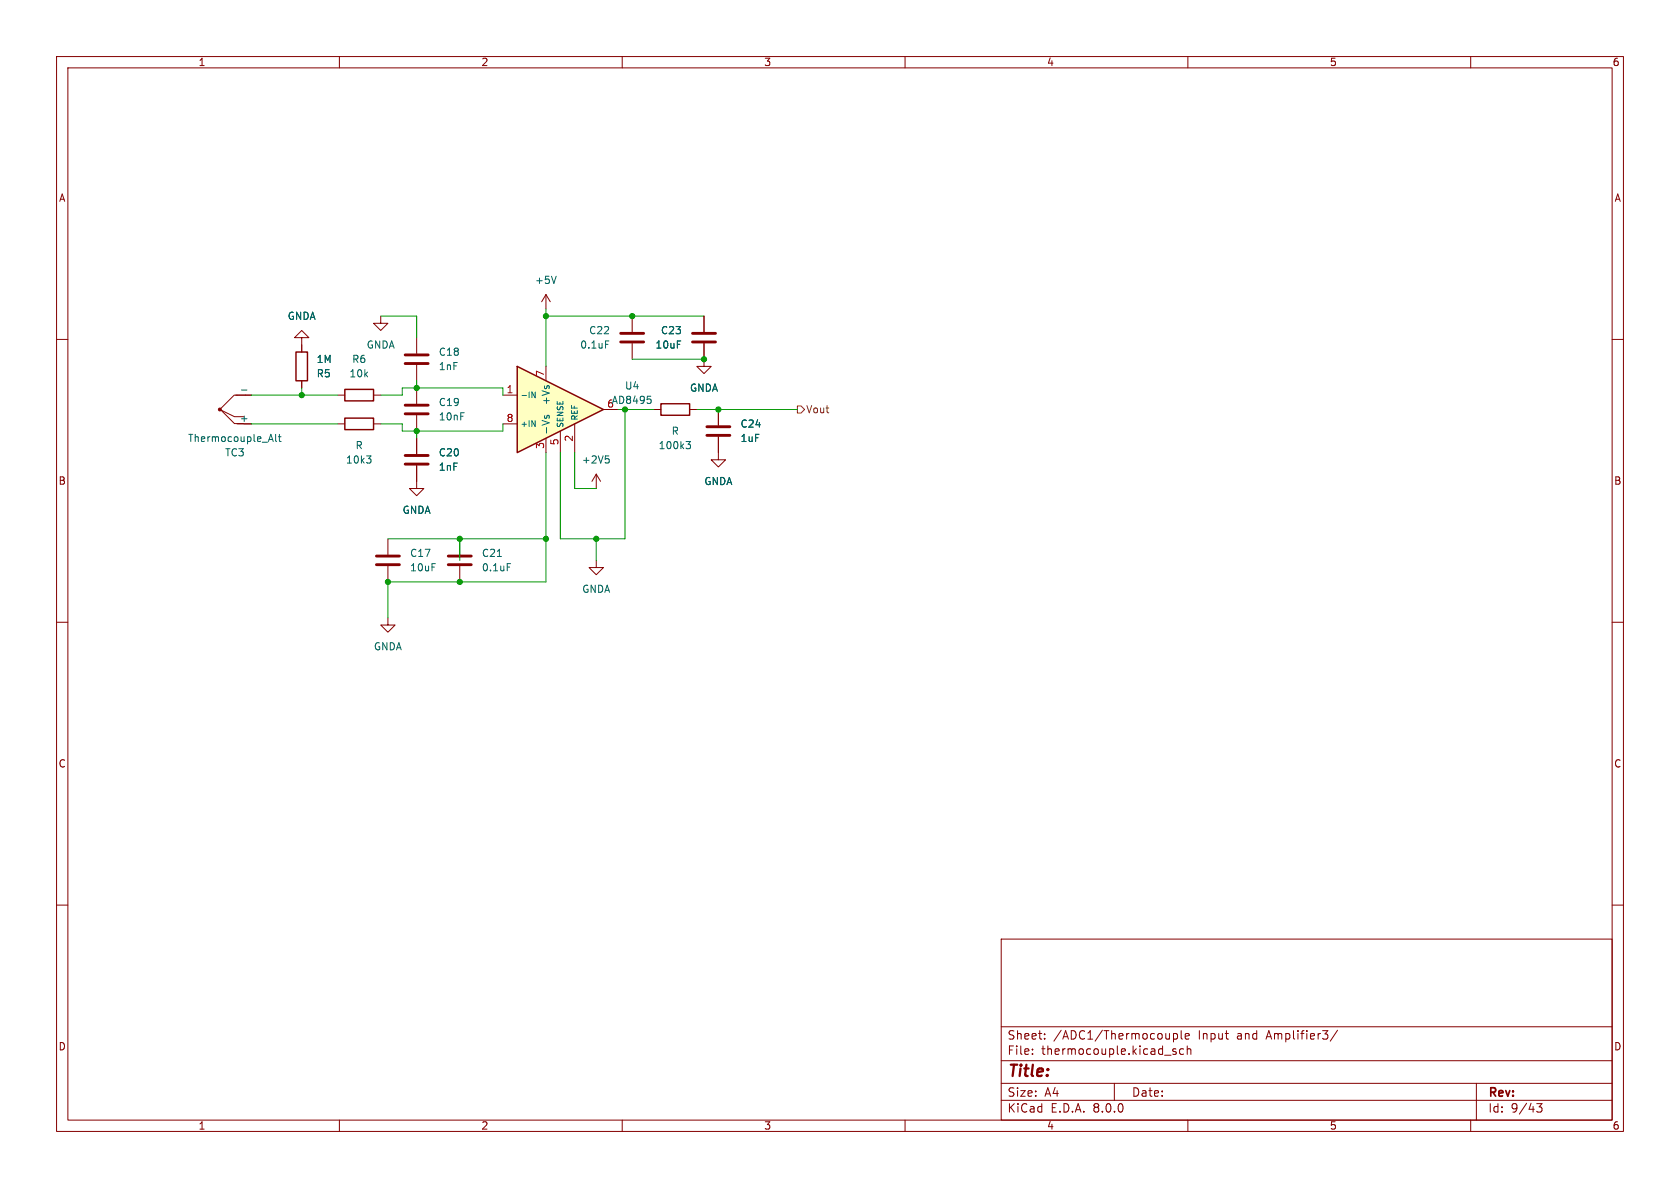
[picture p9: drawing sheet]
<svg xmlns="http://www.w3.org/2000/svg" width="297mm" height="210mm" viewBox="0 0 297 210" stroke-linecap="round" stroke-linejoin="round" font-family="sans-serif">
<g fill="none" stroke="#840000" stroke-width=".18">
<path d="M10 10h277v190h-277zM12 12h273v186h-273zM60 10v2M110 10v2M160 10v2M210 10v2M260 10v2M10 60h2M53.3 59.7h-1.2l1.2-1.3 1.3 1.3h-1.3v2.5M67.3 55.9v1.3h1.3l-1.3 1.2-1.3-1.2h1.3M73.7 59.7v2.8M96.5 52.1l-.7 1.2"/>
<path d="M96.5 52.1v2.5M96.5 52.1l.8 1.2M111.8 55.9v2.8M124.5 55.9v2.8M285 60h2M38.9 72.3l2.6 2.6h1.6M41.7 69.9h2.7M41.9 74.9h2.5M43.4 69.9h-2l-2.5 2.5 2.6 1.3h1.6M53.3 67.3v1.3M59.7 69.9h1.3M59.7 74.9h1.3"/>
<path d="M66 69.9h1.3M66 74.9h1.3M73.7 64.5v2.8M73.7 68.6v2.8M73.7 73.4v2.8M73.7 77.5v2.8M111.8 60.7v2.8M115.6 72.4h1.2M121.9 72.4h1.3M124.5 60.7v4.1h-1.3l1.3 1.2 1.2-1.2h-1.2M68.6 95.3v2.7M73.7 82.3v4.1h1.2l-1.2 1.2-1.3-1.2h1.3"/>
<path d="M105.4 99.1v1.2h1.3l-1.3 1.3-1.3-1.3h1.3M105.4 83.8l-.8 1.3M105.4 83.8v2.6M105.4 83.8l.8 1.3M10 110h2M68.6 109.2v1.3h1.2l-1.2 1.3-1.3-1.3h1.3M68.6 100.1v2.8M285 110h2M10 160h2M285 160h2M177 166h108v32h-108zM60 198v2"/>
<path d="M110 198v2M160 198v2M177 194.5h108M177 191.5h108M177 187.5h108M177 181.5h108M182.5 186.3v.1M182.5 185.5v.1M184.7 183.6v.1M184.7 182.8v.1M197 191.5v3M207.5 182.7v1.5"/>
<path d="M207.5 182.8l.4-.1 .3 .3v.4l-.2 .2h-.5M207.9 185.5l-.4-.1-.2 .2 .1 .2 .5 .2v.3h-.6M208.8 182.2v1.3l.2 .2M209.2 185.5l-.4-.1-.3 .3v.4l.2 .2h.5M209.5 183.2l.7-.1v-.3l-.5-.1-.2 .2 .1 .7h.6M209.9 185.5l.2-.1 .4 .1v.9M209.9 184.9v1.5M210 198v2M236.5 182.1l-1.3 2M260 198v2M261 191.5v6.5M271.7 195.1h.9l-.5 .6 .4 .1v.7l-.2 .1-.6-.1"/>
</g>
<path d="M109.7 58.9h4.1M122.4 58.9h4.1M71.6 64.3h4.1M71.6 62.7h4.1M71.6 73.2h4.1M71.6 71.6h4.1M109.7 60.5h4.1M122.4 60.5h4.1M66.5 99.8h4.1M66.5 98.3h4.1M71.6 82h4.1M71.6 80.5h4.1" fill="none" stroke="#840000" stroke-width=".51"/>
<g fill="none" stroke="#006464" stroke-width=".18">
<path d="M98.3 48.8l-.4 1.3M42.7 68.9h1M47.6 77.7h.6M47.9 76.8l.4 1.2M48.7 76.8v1.1l.2 .1M49.2 77.2h.5M49.4 76.8v1.1l.3 .1M107.1 60.3h.6M121.3 78h.8l-.5 .5 .4 .2 .1 .4-.3 .2h-.3M64.8 80.6h.8l-.4 .5M65.3 81.1l.3 .2v.3l-.3 .3M107 80.6h.6"/>
<path d="M107.5 81.1l.2 .2v.3l-.2 .3"/>
</g>
<path d="M52.3 62.2h2.1v5.1h-2.1zM61 68.8h5v2.1h-5zM61 73.9h5v2h-5zM116.8 71.4h5.1v2h-5.1z" fill="none" stroke="#840000" stroke-width=".25"/>
<circle cx="38.9" cy="72.4" r=".25" fill="#840000" stroke="#840000" stroke-width=".18"/>
<path d="M91.4 64.8l15.3 7.6-15.3 7.6z" fill="#ffffc2"/>
<path d="M91.4 64.8l15.3 7.6-15.3 7.6z" fill="none" stroke="#840000" stroke-width=".25"/>
<g fill="none" stroke="#840000" stroke-width=".18">
<path d="M124.5 55.9v2.8M53.3 61v1.2M53.3 67.3v1.3M73.7 77.5v2.8M88.9 69.9h2.5M88.9 74.9h2.5M96.5 64.8v2.5M96.5 77.5v2.5M99.1 76.2v3.8M101.6 74.9v5.1M106.7 72.4h2.5M124.5 60.7v2.8"/>
<path d="M127 77.2v4.1h1.3l-1.3 1.3-1.3-1.3h1.3M127 72.4v2.8M73.7 82.3v2.8M81.3 95.3v2.7M81.3 100.1v2.8"/>
</g>
<path d="M94 69.3l.6 1v-1M94 74.4l.6 1v-1M96.3 73.5v.3M96.7 73.8v-.3l.2-.1 .2 .2v.2M114.5 70h.6M115 70.6l.1 .2-.1 .5M87.9 98.4h.7M89.7 99.6h.6" fill="none" stroke="#006464" stroke-width=".18"/>
<path d="M125 77h4M125 75.4h4M79.2 99.8h4.1M79.2 98.3h4.1" fill="none" stroke="#840000" stroke-width=".51"/>
<path d="M141 71.8h.6l.6 .6-.6 .6h-.6z" fill="none" stroke="#725600" stroke-width=".18"/>
<g fill="none" stroke="#009600" stroke-width=".18">
<path d="M67.3 55.9h6.4v3.8M96.5 54.6v10.2M96.5 55.9h28M44.4 74.9h15.3M44.4 69.9h15.3M53.3 68.6v1.3M67.3 69.9h3.8v-1.3h17.8v1.3M67.3 74.9h3.8v1.3h17.8v-1.3M73.7 67.3v1.3M73.7 76.2v1.3M109.2 72.4h6.4M110.5 72.4v22.9h-11.4v-15.3"/>
<path d="M111.8 63.5h12.7M123.2 72.4h17.8M68.6 95.3h27.9M81.3 95.3v3.8M96.5 80v22.9h-27.9v6.3M101.6 80v6.4h3.8M105.4 95.3v3.8"/>
</g>
<g fill="#009600" stroke="#009600" stroke-width=".18">
<circle cx="110.5" cy="72.4" r=".46"/>
<circle cx="124.5" cy="63.5" r=".46"/>
<circle cx="96.5" cy="95.3" r=".46"/>
<circle cx="111.8" cy="55.9" r=".46"/>
<circle cx="96.5" cy="55.9" r=".46"/>
<circle cx="127" cy="72.4" r=".46"/>
<circle cx="105.4" cy="95.3" r=".46"/>
<circle cx="68.6" cy="102.9" r=".46"/>
<circle cx="73.7" cy="76.2" r=".46"/>
<circle cx="81.3" cy="102.9" r=".46"/>
<circle cx="81.3" cy="95.3" r=".46"/>
<circle cx="73.7" cy="68.6" r=".46"/>
<circle cx="53.3" cy="69.9" r=".46"/>
</g>
<text font-size="2.8" fill="#840000" x="178" y="190.9">Title:</text>
<g font-size="2.1" fill="#840000">
<text x="178" y="184">Sheet:</text>
<text x="186.2" y="184">/ADC1/Thermocouple</text>
<text x="211.9" y="184">Input</text>
<text x="218.8" y="184">and</text>
<text x="224.2" y="184">Amplifier3/</text>
<text x="178" y="186.7">File:</text>
<text x="184.1" y="186.7">thermocouple.kicad_sch</text>
<text x="178" y="196.9">KiCad</text>
<text x="178" y="194.1">Size:</text>
<text x="184.7" y="194.1">A4</text>
<text x="185.7" y="196.9">E.D.A.</text>
<text x="193.3" y="196.9">8.0.0</text>
<text x="200" y="194.1">Date:</text>
<text x="263" y="194.3">Rev:</text>
<text x="263" y="196.9">Id:</text>
<text x="267.1" y="196.9">9/43</text>
</g>
<g font-size="1.8" fill="#840000">
<text x="35" y="11.9">1</text>
<text x="85" y="11.9">2</text>
<text x="135" y="11.9">3</text>
<text x="185" y="11.9">4</text>
<text x="235" y="11.9">5</text>
<text x="285" y="11.9">6</text>
<text x="10.3" y="35.9">A</text>
<text x="285.3" y="35.9">A</text>
<text x="10.3" y="85.9">B</text>
<text x="285.3" y="85.9">B</text>
<text x="10.3" y="135.9">C</text>
<text x="285.3" y="135.9">C</text>
<text x="10.3" y="185.9">D</text>
<text x="285.3" y="185.9">D</text>
<text x="35" y="199.9">1</text>
<text x="85" y="199.9">2</text>
<text x="135" y="199.9">3</text>
<text x="185" y="199.9">4</text>
<text x="235" y="199.9">5</text>
<text x="285" y="199.9">6</text>
</g>
<g font-size="1.8" fill="#006464">
<text x="94.5" y="50.4">+5V</text>
<text x="50.8" y="56.7">GNDA</text>
<text x="104" y="59.3">C22</text>
<text x="116.7" y="59.3">C23</text>
<text x="55.9" y="64.4">1M</text>
<text x="62.2" y="64.4">R6</text>
<text x="64.7" y="61.8">GNDA</text>
<text x="77.5" y="65.6">1nF</text>
<text x="77.5" y="63.1">C18</text>
<text x="102.5" y="61.8">0.1uF</text>
<text x="115.8" y="61.8">10uF</text>
<text x="55.9" y="66.9">R5</text>
<text x="61.7" y="66.9">10k</text>
<text x="77.5" y="72">C19</text>
<text x="97.4" y="71.7" transform="rotate(-90 97.4 71.7)">+Vs</text>
<text x="108.1" y="71.6">AD8495</text>
<text x="110.4" y="69.1">U4</text>
<text x="121.9" y="69.4">GNDA</text>
<text x="42.3" y="74.7">+</text>
<text x="77.5" y="74.5">10nF</text>
<text x="97.4" y="77" transform="rotate(-90 97.4 77)">-Vs</text>
<text x="118.6" y="77.1">R</text>
<text x="130.8" y="75.8">C24</text>
<text x="33.1" y="78.3">Thermocouple_Alt</text>
<text x="39.7" y="80.9">TC3</text>
<text x="61.1" y="82.1">10k3</text>
<text x="62.8" y="79.6">R</text>
<text x="77.5" y="83.4">1nF</text>
<text x="77.5" y="80.9">C20</text>
<text x="102.8" y="82.1">+2V5</text>
<text x="116.3" y="79.6">100k3</text>
<text x="130.8" y="78.3">1uF</text>
<text x="124.4" y="86">GNDA</text>
<text x="71.1" y="91">GNDA</text>
<text x="72.4" y="98.7">C17</text>
<text x="72.4" y="101.2">10uF</text>
<text x="85.1" y="98.7">C21</text>
<text x="85.1" y="101.2">0.1uF</text>
<text x="102.8" y="105">GNDA</text>
<text x="66" y="115.2">GNDA</text>
</g>
<g font-size="1.8" fill="#a90000">
<text x="89.5" y="69.6">1</text>
<text x="96.3" y="66.7" transform="rotate(-90 96.3 66.7)">7</text>
<text x="89.5" y="74.7">8</text>
<text x="107.2" y="72.1">6</text>
<text x="96.3" y="79.4" transform="rotate(-90 96.3 79.4)">3</text>
<text x="98.8" y="78.8" transform="rotate(-90 98.8 78.8)">5</text>
<text x="101.3" y="78.2" transform="rotate(-90 101.3 78.2)">2</text>
</g>
<text font-size="1.8" fill="#725600" x="142.4" y="73.3">Vout</text>
<g font-size="1.4" fill="#006464">
<text x="91.9" y="70.6">-IN</text>
<text x="91.9" y="75.7">+IN</text>
<text x="99.8" y="75.7" transform="rotate(-90 99.8 75.7)">SENSE</text>
<text x="102.3" y="74.4" transform="rotate(-90 102.3 74.4)">REF</text>
</g>
</svg>
